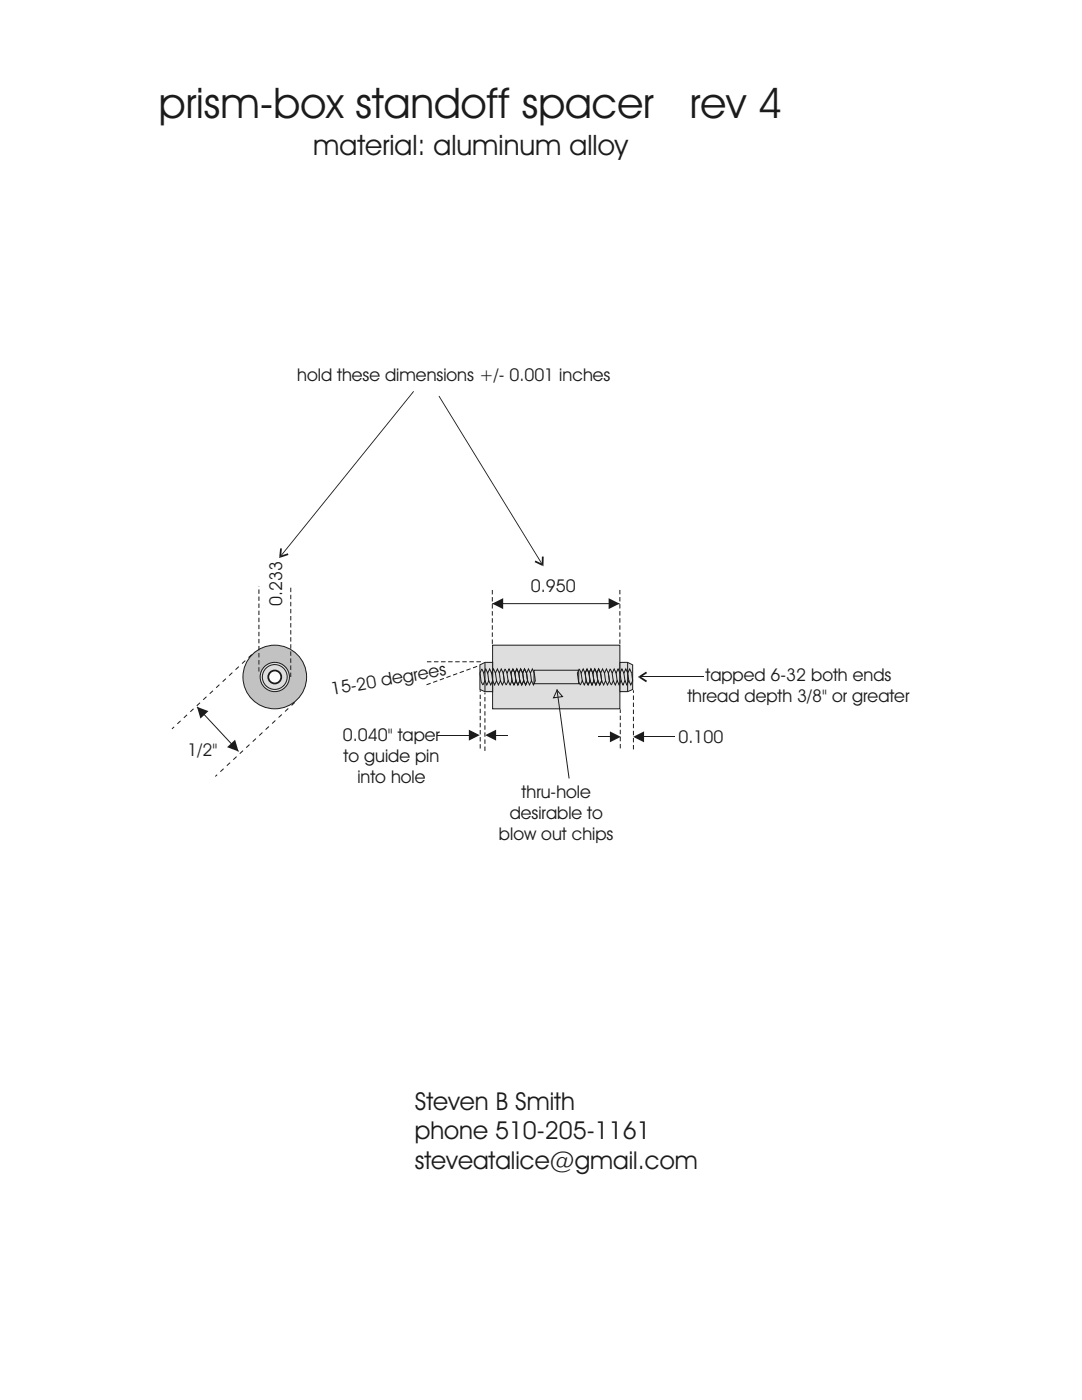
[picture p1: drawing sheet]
<svg xmlns="http://www.w3.org/2000/svg" width="216mm" height="279mm" viewBox="0 0 216 279" stroke-linecap="round" stroke-linejoin="round" font-family="sans-serif">
<circle cx="54.8" cy="135.1" r="6.3" fill="#c2c2c2" stroke="#1f1a17" stroke-width=".2"/>
<g fill="#dedede" stroke="#1f1a17" stroke-width=".2">
<circle cx="54.8" cy="135.1" r="2.92"/>
<circle cx="54.8" cy="135.1" r="2.48"/>
</g>
<circle cx="54.8" cy="135.1" r="1.3" fill="#fff" stroke="#1f1a17" stroke-width=".36"/>
<path d="M98.2 120.5h25.4" fill="none" stroke="#1f1a17" stroke-width=".2"/>
<g fill="#1f1a17">
<path d="M98.2 120.5l2.2-1.1v2.2z"/>
<path d="M121.4 119.4l2.2 1.1-2.2 1.1z"/>
</g>
<path d="M51.7 134v-17M58 135.1v-18.1M95.2 133l-10.5 3.8M96 132.1h-11.3M98.2 128.5v-11.2M123.7 128.5v-11.2M95.8 149.4v-11.7M96.8 149.9v-11.7M123.8 149.4v-7.8M126.4 149.6v-11.8" fill="none" stroke="#1f1a17" stroke-width=".2" stroke-dasharray=".9 .5" stroke-linecap="butt"/>
<path d="M50.2 130.6l-15.9 14.9" fill="none" stroke="#1f1a17" stroke-width=".2" stroke-dasharray=".9 .9" stroke-linecap="butt"/>
<path d="M39.3 141.1l8.3 8.9" fill="none" stroke="#1f1a17" stroke-width=".2"/>
<g fill="#1f1a17">
<path d="M39.3 141.1l2.3 .8-1.6 1.5z"/>
<path d="M45.3 149.1l1.6-1.5 .7 2.4z"/>
</g>
<path d="M58.8 140.2l-15.8 14.8" fill="none" stroke="#1f1a17" stroke-width=".2" stroke-dasharray=".9 .9" stroke-linecap="butt"/>
<g fill="#1f1a17">
<path d="M127.3 135.1l.2-.2v.3z"/>
<path d="M127.5 134.9l1.4-.9 .2 .3-1.4 .9v-.3l-.2 .3z" fill-rule="evenodd"/>
<path d="M127.7 134.9l1.4 1-.2 .3-1.4-1z" fill-rule="evenodd"/>
</g>
<path d="M127.9 135.1h12.5" fill="none" stroke="#1f1a17" stroke-width=".2"/>
<path d="M98.3 128.8h25.4v12.7h-25.4z" fill-rule="evenodd" fill="#dedede" stroke="#1f1a17" stroke-width=".2"/>
<path d="M106.6 133.8h8.9v2.7h-8.9z" fill="none" stroke="#1f1a17" stroke-width=".2"/>
<path d="M95.8 132.7l1-.5h1.5v5.8h-1.6l-.9-.4z" fill-rule="evenodd" fill="#dedede" stroke="#1f1a17" stroke-width=".2"/>
<path d="M96.8 132.2v5.8" fill="none" stroke="#1f1a17" stroke-width=".2"/>
<path d="M123.7 132.2h1.5l1 .5v4.9l-.9 .4h-1.6z" fill-rule="evenodd" fill="#dedede" stroke="#1f1a17" stroke-width=".2"/>
<g fill="none" stroke="#1f1a17" stroke-width=".2">
<path d="M96.2 133.5l-.4 .9 .2 1.7 .4 .6M96.2 133.5l.3 .8 .4-.8 .4 .8 .4-.8 .4 .8 .4-.8 .4 .8 .3-.8 .4 .8 .4-.8 .4 .8 .2 1.6M96.5 134.4l.3 1.5M97.3 134.3l.2 1.6M98.1 134.3l.2 1.6M98.9 134.4l.2 1.5M99.6 134.4l.3 1.5M100.6 135.9l-.4 .8-.3-.8-.4 .8-.4-.8-.4 .8-.4-.8-.4 .8-.4-.8-.4 .8-.3-.8-.4 .8M101.2 134.4l.2 1.5M102 134.3l.2 1.6M102.7 134.4l.3 1.5M102.7 134.3l.3 1.6"/>
<path d="M103.5 134.4l.2 1.5M104.5 135.9l-.2-1.5 .2 1.5M105.1 134.3l-.4-.8-.4 .8-.4-.8-.4 .8-.4-.8-.4 .8-.4-.8-.3 .8-.4-.8-.4 .8-.4-.8-.4 .9 .3 1.7 .3 .6M105.1 134.4l.2 1.5M105.3 135.9l-.4 .8-.4-.8-.4 .8-.4-.8-.4 .8-.4-.8-.3 .8-.4-.8-.4 .8-.4-.8-.4 .8M105.8 134.4l.3 1.5M106.8 135.9l-.2-1.6-.4-.8-.4 .8-.4-.8-.3 .8-.4-.8-.4 .8-.4-.8-.4 .8-.4-.8-.4 .8-.3-.8-.4 .9 .2 1.7 .4 .6M106.8 135.9l-.4 .8-.3-.8-.4 .8-.4-.8-.4 .8-.4-.8-.4 .8-.4-.8-.4 .8-.3-.8-.4 .8M116 134.4l.2 1.5M116.8 134.3l.2 1.6M117.5 134.4l.2 1.5M117.5 134.3l.3 1.6"/>
<path d="M118.3 134.3l.2 1.6M119.3 135.9l-.2-1.6 .2 1.6M119.9 134.4l.2 1.5-.3-1.6-.3-.8-.4 .8-.4-.8-.4 .8-.4-.8-.4 .8-.4-.8-.3 .8-.4-.8-.4 .8-.4-.8-.4 .9 .2 1.7 .4 .6M120.1 135.9l-.4 .8-.4-.8-.4 .8-.4-.8-.4 .8-.4-.8-.3 .8-.4-.8-.4 .8-.4-.8-.4 .8M120.6 134.4l.2 1.5M121.4 134.3l-.4-.8-.4 .8-.4-.8-.4 .8-.3-.8-.4 .8-.4-.8-.4 .8-.4-.8-.4 .8-.4-.8-.4 .9 .3 1.7 .4 .6M121.4 134.4l.2 1.5M121.6 135.9l-.4 .8-.4-.8-.4 .8-.3-.8-.4 .8-.4-.8-.4 .8-.4-.8-.4 .8-.4-.8-.3 .8M122.1 134.4l.3 1.5M122.9 134.3l.2 1.6M123.7 134.3l.2 1.6M124.5 134.4l.2 1.5"/>
<path d="M125.2 132.2v5.8M125.3 134.4l.2 1.5M126 134.3l-.4-.8-.3 .8-.4-.8-.4 .8-.4-.8-.4 .8-.4-.8-.4 .8-.3-.8-.4 .8-.4-.8-.4 .9 .2 1.7 .4 .6M126 134.4l.2 1.5M126.2 135.9l-.3 .8-.4-.8-.4 .8-.4-.8-.4 .8-.4-.8-.4 .8-.3-.8-.4 .8-.4-.8-.4 .8M87.3 146.7h6.4"/>
</g>
<path d="M93.6 145.6l2.1 1.1-2.1 1.1z" fill="#1f1a17"/>
<path d="M128.4 147.1h6.4" fill="none" stroke="#1f1a17" stroke-width=".2"/>
<path d="M126.3 147.1l2.2-1.1v2.1z" fill="#1f1a17"/>
<path d="M98.9 146.7h2.4" fill="none" stroke="#1f1a17" stroke-width=".2"/>
<path d="M96.8 146.7l2.2-1.1v2.2z" fill="#1f1a17"/>
<path d="M119.4 147.1h2.4" fill="none" stroke="#1f1a17" stroke-width=".2"/>
<path d="M121.7 146l2.2 1.1-2.2 1z" fill="#1f1a17"/>
<path d="M111.1 137.5l2.5 17.9M111.2 137.8l1 1.2-1.8 .3z" fill="none" stroke="#1f1a17" stroke-width=".2"/>
<g fill="#1f1a17">
<path d="M87.5 79.1l.2-.1 20.5 33.5-.2 .1z"/>
<path d="M82.5 78l.1 .2-26.5 32.8-.1-.2z"/>
</g>
<g fill="#1f1a17">
<path d="M108.2 112.9l.2-.1v.2z"/>
<path d="M55.7 111.1l.3 .2-.3 .1z"/>
<path d="M108.1 111.1h.4l-.1 1.7-.2 .1 .1-.3-.2 .1z" fill-rule="evenodd"/>
<path d="M106.8 111.9l1.5 .7-.1 .3-1.5-.7z" fill-rule="evenodd"/>
<path d="M55.9 110.9l1.5-.5 .2 .4-1.6 .5-.3-.2h.4z" fill-rule="evenodd"/>
<path d="M55.9 109.4l.4 .1-.2 1.6h-.4z" fill-rule="evenodd"/>
</g>
<g font-size="8.5" fill="#1f1a17">
<text x="31.7" y="23.6">prism-box standoff spacer</text>
<text x="137.6" y="23.6">rev 4</text>
</g>
<text font-size="5.6" fill="#1f1a17" x="62.5" y="31">material: aluminum alloy</text>
<g font-size="4.9" fill="#1f1a17">
<text x="82.8" y="221.4">Steven B Smith</text>
<text x="82.8" y="227.4">phone 510-205-1161</text>
<text x="82.8" y="233.3">steveatalice@gmail.com</text>
</g>
<g font-size="3.5" fill="#1f1a17">
<text x="59.3" y="76">hold these dimensions +/- 0.001 inches</text>
<text x="105.9" y="118.2">0.950</text>
<text x="56.3" y="121" transform="rotate(-90 56.3 121)">0.233</text>
<text x="140.8" y="135.9">tapped 6-32 both ends</text>
<text x="66.3" y="138.7" transform="rotate(-10 66.3 138.7)">15-20 degrees</text>
<text x="137.2" y="140.2">thread depth 3/8&quot; or greater</text>
<text x="68.4" y="147.8">0.040&quot; taper</text>
<text x="135.4" y="148.3">0.100</text>
<text x="37.4" y="150.9">1/2&quot;</text>
<text x="68.6" y="152">to guide pin</text>
<text x="71.3" y="156.3">into hole</text>
<text x="104.1" y="159.3">thru-hole</text>
<text x="99.6" y="167.7">blow out chips</text>
<text x="101.7" y="163.5">desirable to</text>
</g>
</svg>
